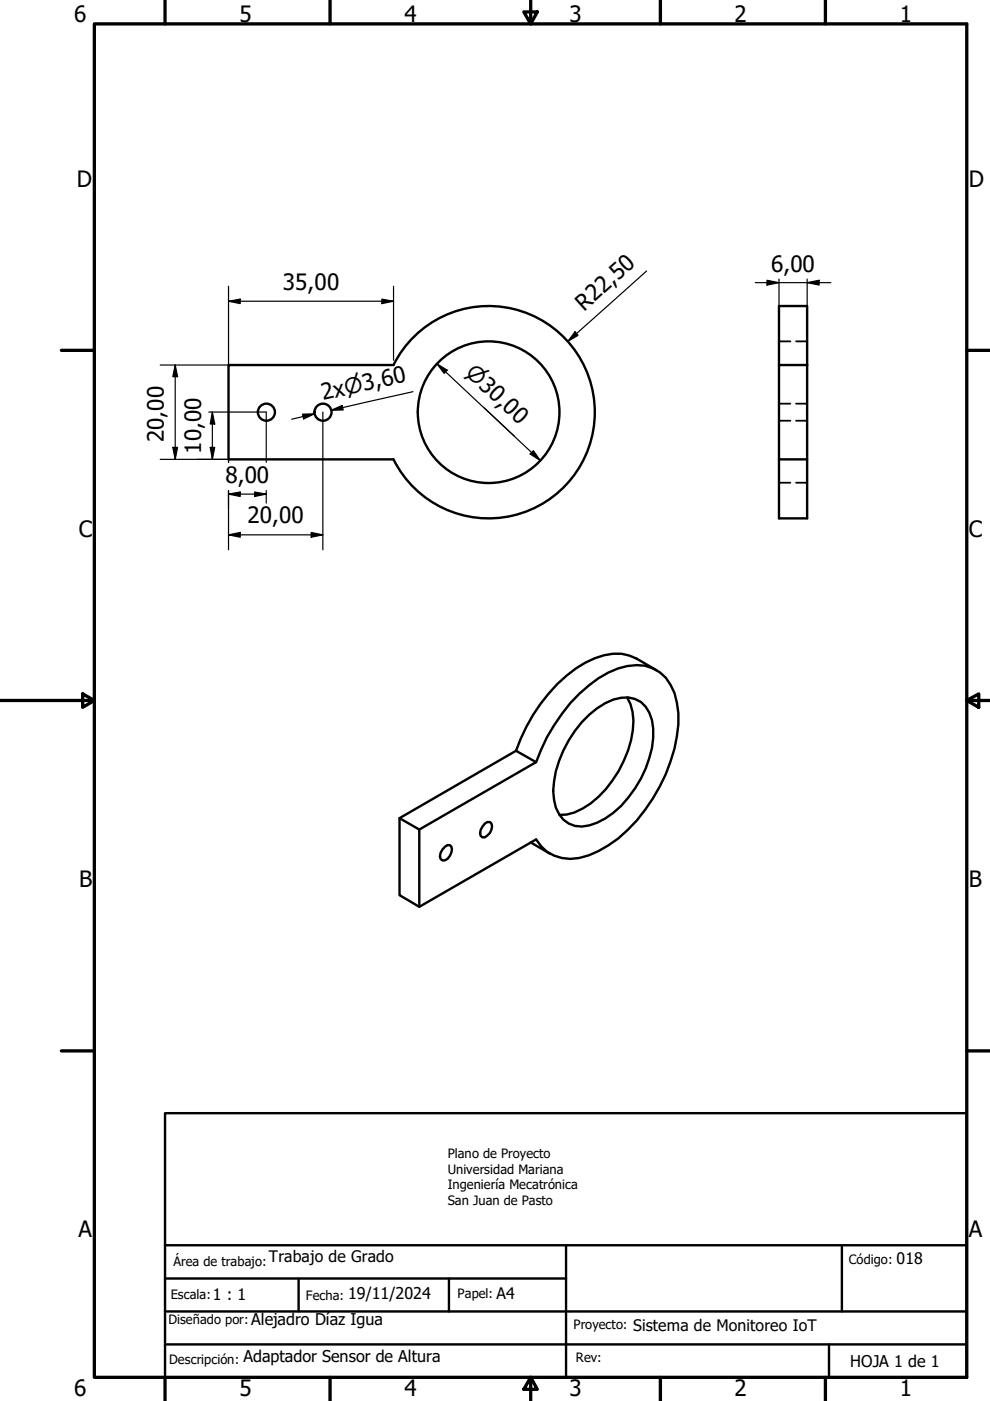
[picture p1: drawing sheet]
<svg xmlns="http://www.w3.org/2000/svg" width="210mm" height="297mm" viewBox="0 0 210 297" stroke-linecap="round" stroke-linejoin="round" font-family="sans-serif">
<!-- layer: Visible (ISO) -->
<g fill="none" stroke="#000" stroke-width=".51">
<path d="M48.5 77.4h34.9a22.5 22.5 0 0 1 34.3-7.5 22.5 22.5 0 0 1 0 35 22.5 22.5 0 0 1-34.3-7.5h-34.9zM165.2 77.4h5.9v20h-5.9zM165.2 77.4v-12.5h5.9v12.5M165.2 97.4v12.5h5.9v-12.5M109.4 159.2l-24.7 14.3 4.2 2.4v16.4M109.4 159.2l4.3 2.4-24.8 14.3M123.4 153.1a15.5 15.5 0 0 1 8.3-5.2 5.4 5.4 0 0 1 6 3.2 13.2 13.2 0 0 1 0 9.6 23.7 23.7 0 0 1-9.4 12.8 9.2 9.2 0 0 1-6.4 1.6 6 6 0 0 1-4.4-5.5 18.5 18.5 0 0 1 1.9-10.5l1.2-2.1 1.3-2.1zM133 147.9a10.5 10.5 0 0 1 1.2 6.9 23.6 23.6 0 0 1-10.7 16.6l-1.7 .9-1.7 .4-1.5 .1M139.2 142.1l-4.3-2.5a9.6 9.6 0 0 0-8.8 0 29 29 0 0 0-13.1 12l-2.6 5-1 2.6M94.3 179.6l.6-.4h.5a1.64 1.64 0 0 1 0 2.3l-.5 .6-.6 .3h-.5a1.5 1.5 0 0 1 0-2.3zM102.8 174.6l.5-.3h.6a1.64 1.64 0 0 1 0 2.3l-1.1 .9h-.5a1.5 1.5 0 0 1 0-2.3zM112.5 178.6l4.1 2.4"/>
<path d="M113.7 161.6a36.6 36.6 0 0 1 13.2-17.8 14.4 14.4 0 0 1 9.9-2.7 8.4 8.4 0 0 1 6.2 5.8 22.3 22.3 0 0 1-.8 14.5 37.2 37.2 0 0 1-11.1 16.4 21 21 0 0 1-8.3 4.1 8.4 8.4 0 0 1-9.1-3.9l-24.8 14.3-4.2-2.5v-16.3"/>
<circle cx="56.5" cy="87.4" r="1.81"/>
<circle cx="68.5" cy="87.4" r="1.81"/>
<circle cx="103.6" cy="87.4" r="15"/>
</g>
<!-- layer: Oculto (ISO) -->
<path d="M165.2 72.4h2.4M168.8 72.4h2.3M165.2 85.6h2.4M165.2 89.2h2.4M168.8 85.6h2.3M168.8 89.2h2.3M165.2 102.3h2.4M168.8 102.3h2.3" fill="none" stroke="#000" stroke-width=".38"/>
<path d="M35 236h170v56h-170zM35 271.1h85M35 278.1h170M35 264h170M63.3 271.1v7M95.2 271.1v7M120 264v28M178.5 264v14.1M35 285h170M175.8 285v7" fill="none" stroke="#000" stroke-width=".51"/>
<!-- layer: Borde (ISO) -->
<g fill="none" stroke="#000" stroke-width=".7">
<path d="M20 5.1h185v286.9h-185zM35 0v5.1M70 0v5.1M111.1 2.5h2.8l-1.4 2.6zM112.5 0v5.1M140 0v5.1M175 0v5.1M13 74.3h7M205 74.3h5M0 148.5h20M17.5 147.1l2.5 1.4-2.5 1.5zM205 148.5l2.5-1.4v2.9z"/>
<path d="M205 148.5h5M13 222.8h7M205 222.8h5M35 292v5M70 292v5M112.5 292l1.4 2.6h-2.8zM112.5 292v5M140 292v5M175 292v5"/>
</g>
<!-- layer: Cota (ISO) -->
<g fill="none" stroke="#000" stroke-width=".25">
<path d="M137.1 57.5l-16.7 14.9M160.1 59.9h16M162.6 59.4l2.6 .5-2.6 .5zM165.2 59.2v5.7M171.1 59.9l2.6-.5v1zM171.1 59.2v5.7M37.1 77.4l.6 2.5h-1.1zM37.1 77.4v20M48.5 63.9l2.4-.5v1zM48.5 63.9h34.9M48.5 60.7v16.7h-14.5M81 63.4l2.4 .5-2.4 .5z"/>
<path d="M83.4 60.7v15.7M92.6 77.1l2.2 1.4-.6 .7zM92.6 77.1l22 20.5M121.9 70.3l.7 .8-2.2 1.3zM34 97.4h14.5v.6M36.6 94.9h1.1l-.6 2.5zM44.3 87.4h12.2v10.6M44.6 94.9h.9l-.5 2.5zM45 87.4l.5 2.5h-.9zM45 87.4v10M64.1 87.8l2.6-.1-2.3 1.1zM66.7 87.7l-4.9 1.2"/>
<path d="M68.5 87.4v29.2M70.2 87l2.3-1 .3 .9zM87.6 83l-17.4 4 2.4-.6M102.7 86.5l6.3 5.9M113.1 95.6l1.5 2-2.2-1.3zM48.5 104.8l2.4-.5v1zM48.5 113.4l2.4-.5v1zM48.5 104v12.6M48.5 104.8h8M48.5 113.4h20M54 104.3l2.5 .5-2.5 .5zM56.5 104v2.7"/>
<path d="M66 112.9l2.5 .5-2.5 .5z"/>
</g>
<g fill="#000">
<path d="M171.1 59.9l2.6-.5v1zM37.1 77.4l.6 2.5h-1.1zM48.5 63.9l2.4-.5v1zM81 63.4l2.4 .5-2.4 .5zM92.6 77.1l2.2 1.4-.6 .7zM121.9 70.3l.7 .8-2.2 1.3zM162.6 59.4l2.6 .5-2.6 .5zM36.6 94.9h1.1l-.6 2.5zM44.6 94.9h.9l-.5 2.5zM45 87.4l.5 2.5h-.9zM64.1 87.8l2.6-.1-2.3 1.1zM70.2 87l2.3-1 .3 .9z"/>
<path d="M113.1 95.6l1.5 2-2.2-1.3zM48.5 104.8l2.4-.5v1zM48.5 113.4l2.4-.5v1zM54 104.3l2.5 .5-2.5 .5zM66 112.9l2.5 .5-2.5 .5z"/>
</g>
<g font-size="4.8">
<text x="15.7" y="4.6">6</text>
<text x="50.8" y="4.6">5</text>
<text x="85.8" y="4.6">4</text>
<text x="120.8" y="4.6">3</text>
<text x="155.8" y="4.6">2</text>
<text x="190.8" y="4.6">1</text>
<text x="16.3" y="39.5">D</text>
<text x="205.4" y="39.5">D</text>
<text x="163.5" y="57.6">6,00</text>
<text x="59.9" y="61.5">35,00</text>
<text x="123.8" y="66.1" transform="rotate(-42 123.8 66.1)">R22,50</text>
<text x="68.5" y="84.9" transform="rotate(-13 68.5 84.9)">2x⌀3,60</text>
<text x="34.7" y="93.8" transform="rotate(-90 34.7 93.8)">20,00</text>
<text x="42.7" y="96.2" transform="rotate(-90 42.7 96.2)">10,00</text>
<text x="47.8" y="102.4">8,00</text>
<text x="16.7" y="113.8">C</text>
<text x="52.5" y="111">20,00</text>
<text x="205.4" y="113.8">C</text>
<text x="16.8" y="188">B</text>
<text x="205.4" y="188">B</text>
<text x="16.6" y="262.3">A</text>
<text x="205.4" y="262.3">A</text>
<text x="15.7" y="296">6</text>
<text x="50.8" y="296">5</text>
<text x="85.8" y="296">4</text>
<text x="120.8" y="296">3</text>
<text x="155.8" y="296">2</text>
<text x="190.8" y="296">1</text>
</g>
<text font-size="4.6" x="98.5" y="79.3" transform="rotate(43 98.5 79.3)">⌀30,00</text>
<g font-size="3.4">
<text x="57" y="267.5">Trabajo de Grado</text>
<text x="190.1" y="267.9">018</text>
<text x="45.1" y="275.6">1 : 1</text>
<text x="73.8" y="275.4">19/11/2024</text>
<text x="105.3" y="275.4">A4</text>
<text x="53.3" y="280.8">Alejadro Díaz Igua</text>
<text x="134.2" y="282.2">Sistema de Monitoreo IoT</text>
<text x="51.6" y="288.7">Adaptador Sensor de Altura</text>
<text x="180.3" y="289.8">HOJA 1 de 1</text>
</g>
<g font-size="2.7">
<text x="94.9" y="245.6">Plano de Proyecto</text>
<text x="94.9" y="248.9">Universidad Mariana</text>
<text x="94.9" y="252.1">Ingeniería Mecatrónica</text>
<text x="94.9" y="255.4">San Juan de Pasto</text>
<text x="36.8" y="268.3">Área de trabajo:</text>
<text x="180" y="268.1">Código:</text>
<text x="36.2" y="275.5">Escala:</text>
<text x="64.8" y="275.6">Fecha:</text>
<text x="97" y="275.3">Papel:</text>
<text x="35.8" y="280.7">Diseñado por:</text>
<text x="121.6" y="281.9">Proyecto:</text>
<text x="35.9" y="289.3">Descripción:</text>
<text x="122.1" y="288.8">Rev:</text>
</g>
</svg>
